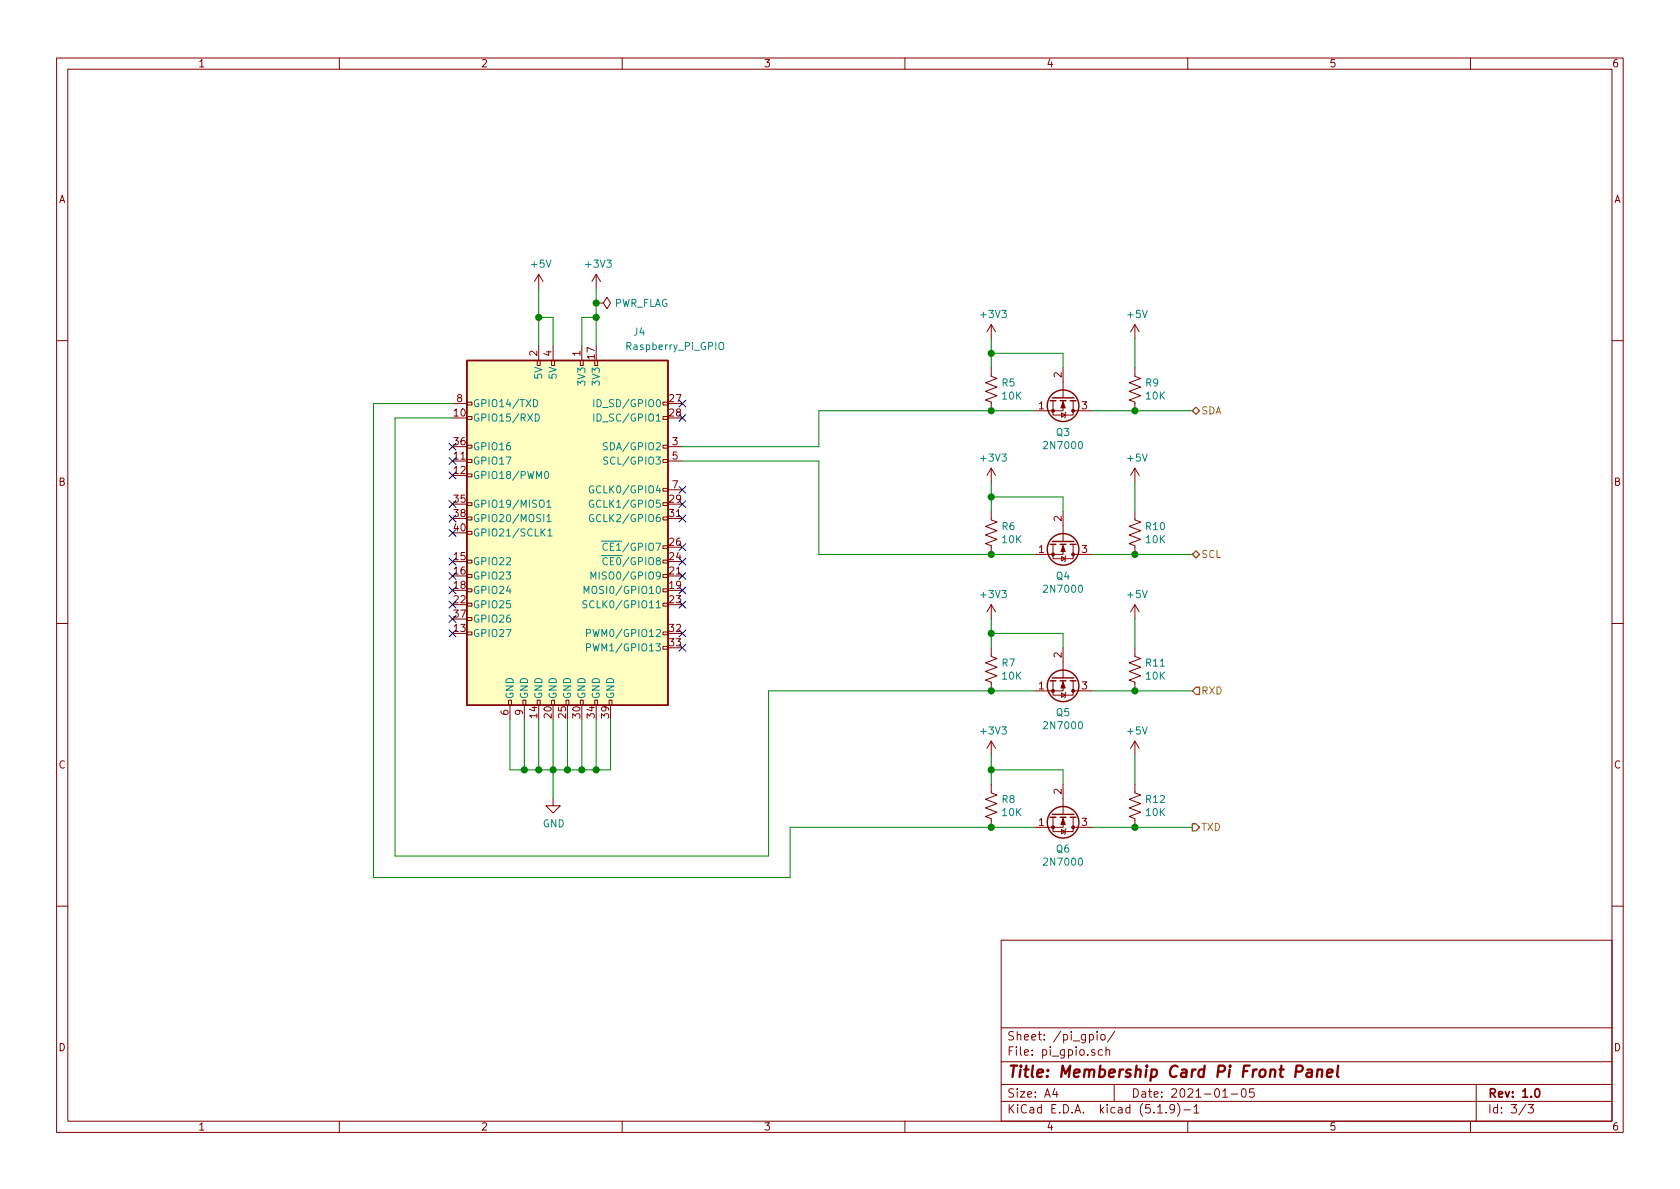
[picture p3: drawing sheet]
EESchema Schematic File Version 4
EELAYER 30 0
EELAYER END
$Descr A4 11693 8268
encoding utf-8
Sheet 3 3
Title "Membership Card Pi Front Panel"
Date "2021-01-05"
Rev "1.0"
Comp ""
Comment1 ""
Comment2 ""
Comment3 ""
Comment4 ""
$EndDescr
$Comp
L Connector:Raspberry_Pi_2_3 J4
U 1 1
P 3950 3700
F 0 "J4" H 4450 5100 50  0000 C CNN
F 1 "Raspberry_Pi_GPIO" H 4700 5000 50  0000 C CNN
F 2 "SamacSys_Parts:SHDR40W64P254_2X20_5842X889X927P" H 3950 3700 50  0001 C CNN
F 3 "https://www.raspberrypi.org/documentation/hardware/raspberrypi/schematics/rpi_SCH_3bplus_1p0_reduced.pdf" H 3950 3700 50  0001 C CNN
	1    3950 3700
	1    0    0    -1  
$EndComp
$Comp
L Transistor_FET:2N7000 Q?
U 1 1
P 7400 2750
AR Path="/5FFDAF4A" Ref="Q?"  Part="1" 
AR Path="/5FFCF9FA/5FFDAF4A" Ref="Q3"  Part="1" 
F 0 "Q3" V 7649 2750 50  0000 C CNN
F 1 "2N7000" V 7740 2750 50  0000 C CNN
F 2 "Package_TO_SOT_THT:TO-92_Inline" H 7600 2675 50  0001 L CIN
F 3 "https://www.onsemi.com/pub/Collateral/NDS7002A-D.PDF" H 7400 2750 50  0001 L CNN
	1    7400 2750
	0    1    1    0   
$EndComp
$Comp
L Device:R_US R?
U 1 1
P 6900 2700
AR Path="/5FFDAF5C" Ref="R?"  Part="1" 
AR Path="/5FFCF9FA/5FFDAF5C" Ref="R5"  Part="1" 
F 0 "R5" H 6968 2746 50  0000 L CNN
F 1 "10K" H 6968 2655 50  0000 L CNN
F 2 "Resistor_THT:R_Axial_DIN0207_L6.3mm_D2.5mm_P7.62mm_Horizontal" V 6940 2690 50  0001 C CNN
F 3 "~" H 6900 2700 50  0001 C CNN
	1    6900 2700
	1    0    0    -1  
$EndComp
$Comp
L Device:R_US R?
U 1 1
P 7900 2700
AR Path="/5FFDAF62" Ref="R?"  Part="1" 
AR Path="/5FFCF9FA/5FFDAF62" Ref="R9"  Part="1" 
F 0 "R9" H 7968 2746 50  0000 L CNN
F 1 "10K" H 7968 2655 50  0000 L CNN
F 2 "Resistor_THT:R_Axial_DIN0207_L6.3mm_D2.5mm_P7.62mm_Horizontal" V 7940 2690 50  0001 C CNN
F 3 "~" H 7900 2700 50  0001 C CNN
	1    7900 2700
	1    0    0    -1  
$EndComp
$Comp
L power:GND #PWR025
U 1 1
P 3850 5550
F 0 "#PWR025" H 3850 5300 50  0001 C CNN
F 1 "GND" H 3855 5377 50  0000 C CNN
F 2 "" H 3850 5550 50  0001 C CNN
F 3 "" H 3850 5550 50  0001 C CNN
	1    3850 5550
	1    0    0    -1  
$EndComp
Wire Wire Line
	3550 5000 3550 5350
Wire Wire Line
	4250 5350 4250 5000
Wire Wire Line
	3550 5350 3650 5350
Wire Wire Line
	3650 5000 3650 5350
Connection ~ 3650 5350
Wire Wire Line
	3650 5350 3750 5350
Wire Wire Line
	3750 5000 3750 5350
Connection ~ 3750 5350
Wire Wire Line
	3750 5350 3850 5350
Wire Wire Line
	3850 5000 3850 5350
Connection ~ 3850 5350
Wire Wire Line
	3850 5350 3950 5350
Wire Wire Line
	3850 5350 3850 5550
Wire Wire Line
	3950 5000 3950 5350
Connection ~ 3950 5350
Wire Wire Line
	3950 5350 4050 5350
Wire Wire Line
	4050 5000 4050 5350
Connection ~ 4050 5350
Wire Wire Line
	4050 5350 4150 5350
Wire Wire Line
	4150 5000 4150 5350
Connection ~ 4150 5350
Wire Wire Line
	4150 5350 4250 5350
$Comp
L power:+5V #PWR024
U 1 1
P 3750 2000
F 0 "#PWR024" H 3750 1850 50  0001 C CNN
F 1 "+5V" H 3765 2173 50  0000 C CNN
F 2 "" H 3750 2000 50  0001 C CNN
F 3 "" H 3750 2000 50  0001 C CNN
	1    3750 2000
	1    0    0    -1  
$EndComp
$Comp
L power:+3V3 #PWR026
U 1 1
P 4150 2000
F 0 "#PWR026" H 4150 1850 50  0001 C CNN
F 1 "+3V3" H 4165 2173 50  0000 C CNN
F 2 "" H 4150 2000 50  0001 C CNN
F 3 "" H 4150 2000 50  0001 C CNN
	1    4150 2000
	1    0    0    -1  
$EndComp
Wire Wire Line
	3750 2000 3750 2200
Wire Wire Line
	4150 2000 4150 2100
Wire Wire Line
	3850 2400 3850 2200
Wire Wire Line
	3850 2200 3750 2200
Connection ~ 3750 2200
Wire Wire Line
	3750 2200 3750 2400
Wire Wire Line
	4050 2400 4050 2200
Wire Wire Line
	4050 2200 4150 2200
Connection ~ 4150 2200
Wire Wire Line
	4150 2200 4150 2400
Wire Wire Line
	7200 2850 6900 2850
Wire Wire Line
	7600 2850 7900 2850
Connection ~ 6900 2850
Connection ~ 7900 2850
Wire Wire Line
	7900 2850 8300 2850
$Comp
L power:+5V #PWR031
U 1 1
P 7900 2350
F 0 "#PWR031" H 7900 2200 50  0001 C CNN
F 1 "+5V" H 7915 2523 50  0000 C CNN
F 2 "" H 7900 2350 50  0001 C CNN
F 3 "" H 7900 2350 50  0001 C CNN
	1    7900 2350
	1    0    0    -1  
$EndComp
$Comp
L power:+3V3 #PWR027
U 1 1
P 6900 2350
F 0 "#PWR027" H 6900 2200 50  0001 C CNN
F 1 "+3V3" H 6915 2523 50  0000 C CNN
F 2 "" H 6900 2350 50  0001 C CNN
F 3 "" H 6900 2350 50  0001 C CNN
	1    6900 2350
	1    0    0    -1  
$EndComp
Wire Wire Line
	6900 2350 6900 2450
Wire Wire Line
	7900 2350 7900 2550
Wire Wire Line
	7400 2550 7400 2450
Wire Wire Line
	7400 2450 6900 2450
Connection ~ 6900 2450
Wire Wire Line
	6900 2450 6900 2550
$Comp
L Transistor_FET:2N7000 Q?
U 1 1
P 7400 3750
AR Path="/5FFF30B3" Ref="Q?"  Part="1" 
AR Path="/5FFCF9FA/5FFF30B3" Ref="Q4"  Part="1" 
F 0 "Q4" V 7649 3750 50  0000 C CNN
F 1 "2N7000" V 7740 3750 50  0000 C CNN
F 2 "Package_TO_SOT_THT:TO-92_Inline" H 7600 3675 50  0001 L CIN
F 3 "https://www.onsemi.com/pub/Collateral/NDS7002A-D.PDF" H 7400 3750 50  0001 L CNN
	1    7400 3750
	0    1    1    0   
$EndComp
$Comp
L Device:R_US R?
U 1 1
P 6900 3700
AR Path="/5FFF30B9" Ref="R?"  Part="1" 
AR Path="/5FFCF9FA/5FFF30B9" Ref="R6"  Part="1" 
F 0 "R6" H 6968 3746 50  0000 L CNN
F 1 "10K" H 6968 3655 50  0000 L CNN
F 2 "Resistor_THT:R_Axial_DIN0207_L6.3mm_D2.5mm_P7.62mm_Horizontal" V 6940 3690 50  0001 C CNN
F 3 "~" H 6900 3700 50  0001 C CNN
	1    6900 3700
	1    0    0    -1  
$EndComp
$Comp
L Device:R_US R?
U 1 1
P 7900 3700
AR Path="/5FFF30BF" Ref="R?"  Part="1" 
AR Path="/5FFCF9FA/5FFF30BF" Ref="R10"  Part="1" 
F 0 "R10" H 7968 3746 50  0000 L CNN
F 1 "10K" H 7968 3655 50  0000 L CNN
F 2 "Resistor_THT:R_Axial_DIN0207_L6.3mm_D2.5mm_P7.62mm_Horizontal" V 7940 3690 50  0001 C CNN
F 3 "~" H 7900 3700 50  0001 C CNN
	1    7900 3700
	1    0    0    -1  
$EndComp
Wire Wire Line
	7200 3850 6900 3850
Wire Wire Line
	7600 3850 7900 3850
Connection ~ 6900 3850
Connection ~ 7900 3850
Wire Wire Line
	7900 3850 8300 3850
$Comp
L power:+5V #PWR032
U 1 1
P 7900 3350
F 0 "#PWR032" H 7900 3200 50  0001 C CNN
F 1 "+5V" H 7915 3523 50  0000 C CNN
F 2 "" H 7900 3350 50  0001 C CNN
F 3 "" H 7900 3350 50  0001 C CNN
	1    7900 3350
	1    0    0    -1  
$EndComp
$Comp
L power:+3V3 #PWR028
U 1 1
P 6900 3350
F 0 "#PWR028" H 6900 3200 50  0001 C CNN
F 1 "+3V3" H 6915 3523 50  0000 C CNN
F 2 "" H 6900 3350 50  0001 C CNN
F 3 "" H 6900 3350 50  0001 C CNN
	1    6900 3350
	1    0    0    -1  
$EndComp
Wire Wire Line
	6900 3350 6900 3450
Wire Wire Line
	7900 3350 7900 3550
Wire Wire Line
	7400 3550 7400 3450
Wire Wire Line
	7400 3450 6900 3450
Connection ~ 6900 3450
Wire Wire Line
	6900 3450 6900 3550
$Comp
L Transistor_FET:2N7000 Q?
U 1 1
P 7400 4700
AR Path="/5FFF58DE" Ref="Q?"  Part="1" 
AR Path="/5FFCF9FA/5FFF58DE" Ref="Q5"  Part="1" 
F 0 "Q5" V 7649 4700 50  0000 C CNN
F 1 "2N7000" V 7740 4700 50  0000 C CNN
F 2 "Package_TO_SOT_THT:TO-92_Inline" H 7600 4625 50  0001 L CIN
F 3 "https://www.onsemi.com/pub/Collateral/NDS7002A-D.PDF" H 7400 4700 50  0001 L CNN
	1    7400 4700
	0    1    1    0   
$EndComp
$Comp
L Device:R_US R?
U 1 1
P 6900 4650
AR Path="/5FFF58E4" Ref="R?"  Part="1" 
AR Path="/5FFCF9FA/5FFF58E4" Ref="R7"  Part="1" 
F 0 "R7" H 6968 4696 50  0000 L CNN
F 1 "10K" H 6968 4605 50  0000 L CNN
F 2 "Resistor_THT:R_Axial_DIN0207_L6.3mm_D2.5mm_P7.62mm_Horizontal" V 6940 4640 50  0001 C CNN
F 3 "~" H 6900 4650 50  0001 C CNN
	1    6900 4650
	1    0    0    -1  
$EndComp
$Comp
L Device:R_US R?
U 1 1
P 7900 4650
AR Path="/5FFF58EA" Ref="R?"  Part="1" 
AR Path="/5FFCF9FA/5FFF58EA" Ref="R11"  Part="1" 
F 0 "R11" H 7968 4696 50  0000 L CNN
F 1 "10K" H 7968 4605 50  0000 L CNN
F 2 "Resistor_THT:R_Axial_DIN0207_L6.3mm_D2.5mm_P7.62mm_Horizontal" V 7940 4640 50  0001 C CNN
F 3 "~" H 7900 4650 50  0001 C CNN
	1    7900 4650
	1    0    0    -1  
$EndComp
Wire Wire Line
	7200 4800 6900 4800
Wire Wire Line
	7600 4800 7900 4800
Connection ~ 6900 4800
Connection ~ 7900 4800
Wire Wire Line
	7900 4800 8300 4800
$Comp
L power:+5V #PWR033
U 1 1
P 7900 4300
F 0 "#PWR033" H 7900 4150 50  0001 C CNN
F 1 "+5V" H 7915 4473 50  0000 C CNN
F 2 "" H 7900 4300 50  0001 C CNN
F 3 "" H 7900 4300 50  0001 C CNN
	1    7900 4300
	1    0    0    -1  
$EndComp
$Comp
L power:+3V3 #PWR029
U 1 1
P 6900 4300
F 0 "#PWR029" H 6900 4150 50  0001 C CNN
F 1 "+3V3" H 6915 4473 50  0000 C CNN
F 2 "" H 6900 4300 50  0001 C CNN
F 3 "" H 6900 4300 50  0001 C CNN
	1    6900 4300
	1    0    0    -1  
$EndComp
Wire Wire Line
	6900 4300 6900 4400
Wire Wire Line
	7900 4300 7900 4500
Wire Wire Line
	7400 4500 7400 4400
Wire Wire Line
	7400 4400 6900 4400
Connection ~ 6900 4400
Wire Wire Line
	6900 4400 6900 4500
$Comp
L Transistor_FET:2N7000 Q?
U 1 1
P 7400 5650
AR Path="/5FFF7A75" Ref="Q?"  Part="1" 
AR Path="/5FFCF9FA/5FFF7A75" Ref="Q6"  Part="1" 
F 0 "Q6" V 7649 5650 50  0000 C CNN
F 1 "2N7000" V 7740 5650 50  0000 C CNN
F 2 "Package_TO_SOT_THT:TO-92_Inline" H 7600 5575 50  0001 L CIN
F 3 "https://www.onsemi.com/pub/Collateral/NDS7002A-D.PDF" H 7400 5650 50  0001 L CNN
	1    7400 5650
	0    1    1    0   
$EndComp
$Comp
L Device:R_US R?
U 1 1
P 6900 5600
AR Path="/5FFF7A7B" Ref="R?"  Part="1" 
AR Path="/5FFCF9FA/5FFF7A7B" Ref="R8"  Part="1" 
F 0 "R8" H 6968 5646 50  0000 L CNN
F 1 "10K" H 6968 5555 50  0000 L CNN
F 2 "Resistor_THT:R_Axial_DIN0207_L6.3mm_D2.5mm_P7.62mm_Horizontal" V 6940 5590 50  0001 C CNN
F 3 "~" H 6900 5600 50  0001 C CNN
	1    6900 5600
	1    0    0    -1  
$EndComp
$Comp
L Device:R_US R?
U 1 1
P 7900 5600
AR Path="/5FFF7A81" Ref="R?"  Part="1" 
AR Path="/5FFCF9FA/5FFF7A81" Ref="R12"  Part="1" 
F 0 "R12" H 7968 5646 50  0000 L CNN
F 1 "10K" H 7968 5555 50  0000 L CNN
F 2 "Resistor_THT:R_Axial_DIN0207_L6.3mm_D2.5mm_P7.62mm_Horizontal" V 7940 5590 50  0001 C CNN
F 3 "~" H 7900 5600 50  0001 C CNN
	1    7900 5600
	1    0    0    -1  
$EndComp
Wire Wire Line
	7200 5750 6900 5750
Wire Wire Line
	7600 5750 7900 5750
Connection ~ 6900 5750
Connection ~ 7900 5750
Wire Wire Line
	7900 5750 8300 5750
$Comp
L power:+5V #PWR034
U 1 1
P 7900 5250
F 0 "#PWR034" H 7900 5100 50  0001 C CNN
F 1 "+5V" H 7915 5423 50  0000 C CNN
F 2 "" H 7900 5250 50  0001 C CNN
F 3 "" H 7900 5250 50  0001 C CNN
	1    7900 5250
	1    0    0    -1  
$EndComp
$Comp
L power:+3V3 #PWR030
U 1 1
P 6900 5250
F 0 "#PWR030" H 6900 5100 50  0001 C CNN
F 1 "+3V3" H 6915 5423 50  0000 C CNN
F 2 "" H 6900 5250 50  0001 C CNN
F 3 "" H 6900 5250 50  0001 C CNN
	1    6900 5250
	1    0    0    -1  
$EndComp
Wire Wire Line
	6900 5250 6900 5350
Wire Wire Line
	7900 5250 7900 5450
Wire Wire Line
	7400 5450 7400 5350
Wire Wire Line
	7400 5350 6900 5350
Connection ~ 6900 5350
Wire Wire Line
	6900 5350 6900 5450
Wire Wire Line
	4750 3100 5700 3100
Wire Wire Line
	5700 3100 5700 2850
Wire Wire Line
	5700 2850 6900 2850
Wire Wire Line
	4750 3200 5700 3200
Wire Wire Line
	5700 3200 5700 3850
Wire Wire Line
	5700 3850 6900 3850
Wire Wire Line
	3150 2900 2750 2900
Wire Wire Line
	2750 2900 2750 5950
Wire Wire Line
	2750 5950 5350 5950
Wire Wire Line
	5350 5950 5350 4800
Wire Wire Line
	5350 4800 6900 4800
Wire Wire Line
	3150 2800 2600 2800
Wire Wire Line
	2600 2800 2600 6100
Wire Wire Line
	2600 6100 5500 6100
Wire Wire Line
	5500 6100 5500 5750
Wire Wire Line
	5500 5750 6900 5750
Text HLabel 8300 2850 2    50   BiDi ~ 0
SDA
Text HLabel 8300 3850 2    50   BiDi ~ 0
SCL
Text HLabel 8300 4800 2    50   Input ~ 0
RXD
Text HLabel 8300 5750 2    50   Output ~ 0
TXD
NoConn ~ 4750 2800
NoConn ~ 4750 2900
NoConn ~ 4750 3400
NoConn ~ 4750 3500
NoConn ~ 4750 3600
NoConn ~ 4750 3800
NoConn ~ 4750 3900
NoConn ~ 4750 4000
NoConn ~ 4750 4100
NoConn ~ 4750 4200
NoConn ~ 4750 4400
NoConn ~ 4750 4500
NoConn ~ 3150 4400
NoConn ~ 3150 4300
NoConn ~ 3150 4200
NoConn ~ 3150 4100
NoConn ~ 3150 4000
NoConn ~ 3150 3900
NoConn ~ 3150 3700
NoConn ~ 3150 3600
NoConn ~ 3150 3500
NoConn ~ 3150 3300
NoConn ~ 3150 3200
NoConn ~ 3150 3100
$Comp
L power:PWR_FLAG #FLG0103
U 1 1
P 4150 2100
F 0 "#FLG0103" H 4150 2175 50  0001 C CNN
F 1 "PWR_FLAG" V 4150 2228 50  0000 L CNN
F 2 "" H 4150 2100 50  0001 C CNN
F 3 "~" H 4150 2100 50  0001 C CNN
	1    4150 2100
	0    1    1    0   
$EndComp
Connection ~ 4150 2100
Wire Wire Line
	4150 2100 4150 2200
$EndSCHEMATC
